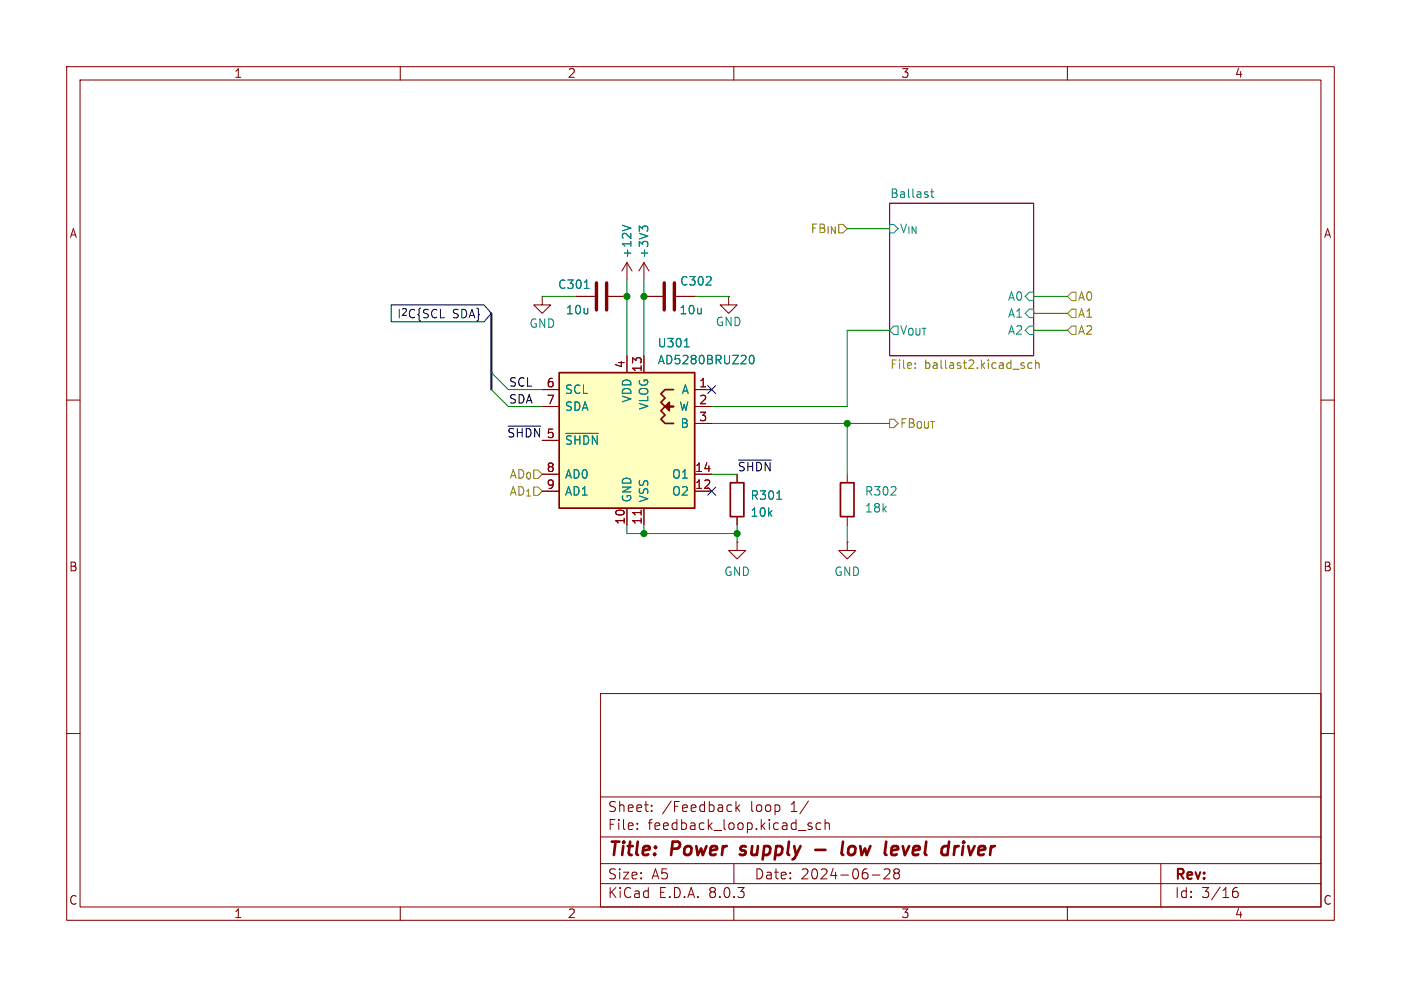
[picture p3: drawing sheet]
<svg xmlns="http://www.w3.org/2000/svg" width="210mm" height="148mm" viewBox="0 0 210 148" stroke-linecap="round" stroke-linejoin="round" font-family="sans-serif">
<g fill="none" stroke="#840000" stroke-width=".15">
<path d="M10 10h190v128h-190zM12 12h186v124h-186zM60 10v2M110 10v2M160 10v2M94 39.4l-.8 1.2M94 39.4v2.5M94 39.4l.7 1.2M10 60h2M96.5 44.5h2.8M101.3 44.5h2.8M198 60h2"/>
<path d="M110.5 71.1v1.3M110.5 77.5v1.2M10 110h2M90 104h108v32h-108zM90 119.5h108M198 110h2M60 136v2M90 132.5h108M90 129.5h108M90 125.5h108M95.5 124.2v.2M95.5 123.5v.1"/>
<path d="M97.7 121.5v.2M97.7 120.8v.1M110 136v2M110 129.5v3M110.3 120.2v1.5M110.5 121.1l.4 .6M110.9 120.7l-.6 .6M121.1 123.7l.1 .1 .3 .1 .2 .2-.2 .3-.4-.1M121.7 123.5l-.4-.1-.2 .2M123 123.5l-.4-.1-.3 .3v.4l.2 .2h.5M123.7 123.5a.37 .37 0 0 1 .6 .1v.8M123.7 122.9v1.5"/>
<path d="M130.8 131.2h1.1M132.5 130.4l.3-.1 .5 .1a.41 .41 0 0 1 0 .5l-.8 .9h.9M134.3 130.9l-.3-.3v-.2l.3-.1 .4 .1 .1 .2v.2l-.3 .1M134.3 130.9l-.3 .3v.3l.3 .3 .4-.1 .1-.2v-.4l-.3-.2M134.3 130.9h.2M160 136v2M174 129.5v6.5M184.8 133.9l.2-.2h.5l.1 .2v.4l-.3 .3h-.3l-.2-.3M185.5 133.1a.59 .59 0 0 0-.7 .6"/>
</g>
<path d="M110.9 128.1l.2 .1M111.1 127l-.1 .3 .1 .1M122.2 127.4h1.5M126.4 126.2l-.2 1.7 .2 .3M127.9 126.9a.62 .62 0 0 0-.7 .4v.7a.52 .52 0 0 0 .7 .1M134.4 126.9l.2 .1v.4l-1 .1M143.7 126.9l-.5 .2M144.4 126.9l-.2 1.3M144.5 126.2l-.1 .2M144.5 126.2l-.1 .1v.1M144.5 126.2v.1l-.1 .1" fill="none" stroke="#840000" stroke-width=".4"/>
<path d="M133.3 30.5h21.6v22.8h-21.6z" fill="none" stroke="#840084" stroke-width=".15"/>
<path d="M93.3 33.8l1.3 .4M133.3 33.7h.7l.6 .6-.6 .6h-.7zM139.5 28.8h.5M139.7 28.3v1.1l.3 .2M134 48.9h.6v1.3h-.6l-.7-.7zM154.3 46.4h.6v1.2h-.6l-.6-.6zM154.3 48.9h.6v1.3h-.6l-.6-.7zM154.3 43.8h.6v1.3h-.6l-.6-.6zM116.4 74.9h.8" fill="none" stroke="#008484" stroke-width=".15"/>
<path d="M137.2 55.1v.1M137.2 54.5v.1M153.4 54.8l.2 .2-.2 .2M153.4 54.4l.1 .1M154.7 54.5l-.4-.1-.2 .2v.4l.1 .2h.5M155.2 54.5l.2-.1 .3 .1 .1 .7M155.2 54v1.2" fill="none" stroke="#848400" stroke-width=".15"/>
<path d="M99.6 42.4v4.1M101.1 42.4v4.1" fill="none" stroke="#840000" stroke-width=".51"/>
<path d="M109.5 72.4h2v5.1h-2z" fill="none" stroke="#840000" stroke-width=".25"/>
<path d="M83.8 55.9h20.3v20.3h-20.3z" fill="#ffffc2"/>
<path d="M83.8 55.9h20.3v20.3h-20.3zM101 58.4h-1.3l-.6 .7 .6 .6-.6 .6 .6 .7-.6 .6 .6 .6-.6 .7 .6 .6h1.3M126 72.4h2v5.1h-2z" fill="none" stroke="#840000" stroke-width=".25"/>
<path d="M99.7 61l.6-.7v1.3l-.6-.6h1.3z" fill="#840000" stroke="#840000" stroke-width=".25"/>
<g fill="none" stroke="#840000" stroke-width=".15">
<path d="M96.5 39.4v2.5M96.5 39.4l-.7 1.2M96.5 39.4l.8 1.2M81.3 44.5v1.2h-1.3l1.3 1.3 1.2-1.3h-1.2M81.3 44.5h.1M81.3 58.4h2.5M86.4 44.5h2.8M91.2 44.5h2.8M94 53.3v2.6M96.5 53.3v2.6M96.5 44.5h2.8M101.3 44.5h2.8"/>
<path d="M104.1 58.4h2.6M109.2 44.5v1.2h1.3l-1.3 1.3-1.3-1.3h1.3M109.2 44.5h.1M81.3 73.7h2.5M81.3 71.1h2.5M81.3 61h2.5M81.3 66h2.5M94 76.2v2.5M96.1 76.5v.7M96.5 76.2v2.5M104.1 73.7h2.6M104.1 71.1h2.6"/>
<path d="M104.1 61h2.6M104.1 63.5h2.6M110.5 71.1v1.3M110.5 77.5v1.2M127 71.1v1.3M127 77.5v1.2M110.5 81.3v1.3h1.3l-1.3 1.2-1.3-1.2h1.3M110.5 81.3h.1M127 81.3v1.3h1.3l-1.3 1.2-1.3-1.2h1.3M127 81.3h.1"/>
</g>
<path d="M93.3 33.8l1.3 .4M96.3 34.3l-.5-.4v.8M96.3 34.1l.3-.2h.3l.2 .2M87.6 43.3h.7M102.6 52h.7M112.4 53.4l.2-.1a.68 .68 0 0 1 .5 .6 .68 .68 0 0 1-.5 .7l-.2-.2-.1-.3zM84.8 65h4.9M116.4 74.9h.8" fill="none" stroke="#008484" stroke-width=".15"/>
<path d="M89.4 42.4v4.1M90.9 42.4v4.1" fill="none" stroke="#840000" stroke-width=".51"/>
<path d="M160.7 46.4h.6v1.2h-.6l-.7-.6zM160.7 43.8h.6v1.3h-.6l-.7-.6zM160.7 48.9h.6v1.3h-.6l-.7-.7zM133.3 62.9h.7l.6 .6-.6 .6h-.7z" fill="none" stroke="#848400" stroke-width=".15"/>
<path d="M58.6 45.7h13.9l1.2 1.3-1.2 1.3h-13.9zM106.1 57.8l1.2 1.2M107.3 57.8l-1.2 1.2M106.1 73.1l1.2 1.2M107.3 73.1l-1.2 1.2" fill="none" stroke="#000084" stroke-width=".15"/>
<path d="M76.2 63.9h4.9M110.7 69h4.9" fill="none" stroke="#000" stroke-width=".15"/>
<path d="M73.7 47v11.4" fill="none" stroke="#000084" stroke-width=".3"/>
<g fill="none" stroke="#008400" stroke-width=".15">
<path d="M127 34.3h6.3M73.7 58.4l2.5 2.6h5.1M73.7 55.9l2.5 2.5h5.1M81.3 44.5h5.1M94 41.9v11.4M96.5 41.9v11.4M104.1 44.5h5.1M133.3 49.5h-6.3v11.5h-20.3M154.9 44.5h5.1M154.9 49.5h5.1M154.9 47h5.1M94 78.7v1.3h16.5"/>
<path d="M96.5 78.7v1.3M106.7 63.5h26.6M106.7 71.1h3.8M110.5 78.7v2.6M127 63.5v7.6M127 78.7v2.6"/>
</g>
<g fill="#008400" stroke="#008400" stroke-width=".15">
<circle cx="96.5" cy="80" r=".46"/>
<circle cx="110.5" cy="80" r=".46"/>
<circle cx="127" cy="63.5" r=".46"/>
<circle cx="96.5" cy="44.5" r=".46"/>
<circle cx="94" cy="44.5" r=".46"/>
</g>
<g font-size="2.8" fill="#840000">
<text x="91" y="128.9">Title:</text>
<text x="100.7" y="128.9">Power</text>
<text x="111.8" y="128.9">supply</text>
<text x="128.6" y="128.9">low</text>
<text x="135.9" y="128.9">level</text>
<text x="145.2" y="128.9">driver</text>
</g>
<g font-size="2.1" fill="#840000">
<text x="91" y="124.7">File:</text>
<text x="91" y="122">Sheet:</text>
<text x="97.1" y="124.7">feedback_loop.kicad_sch</text>
<text x="99.2" y="122">/Feedback</text>
<text x="112.5" y="122">loop</text>
<text x="118.7" y="122">1/</text>
<text x="91" y="134.9">KiCad</text>
<text x="91" y="132.1">Size:</text>
<text x="97.7" y="132.1">A5</text>
<text x="98.7" y="134.9">E.D.A.</text>
<text x="106.3" y="134.9">8.0.3</text>
<text x="113" y="132.1">Date:</text>
<text x="120" y="132.1">2024-06-28</text>
<text x="176" y="132.3">Rev:</text>
<text x="176" y="134.9">Id:</text>
<text x="180.1" y="134.9">3/16</text>
</g>
<g font-size="1.8" fill="#840000">
<text x="35" y="11.9">1</text>
<text x="85" y="11.9">2</text>
<text x="135" y="11.9">3</text>
<text x="185" y="11.9">4</text>
<text x="10.3" y="35.9">A</text>
<text x="198.4" y="35.9">A</text>
<text x="81.8" y="58.2">6</text>
<text x="93.7" y="55.3" transform="rotate(-90 93.7 55.3)">4</text>
<text x="96.3" y="55.9" transform="rotate(-90 96.3 55.9)">13</text>
<text x="104.7" y="58.2">1</text>
<text x="81.8" y="65.8">5</text>
<text x="81.8" y="60.7">7</text>
<text x="104.7" y="60.7">2</text>
<text x="104.7" y="63.2">3</text>
<text x="81.8" y="70.9">8</text>
<text x="104.1" y="70.9">14</text>
<text x="81.8" y="73.4">9</text>
<text x="104.1" y="73.4">12</text>
<text x="93.7" y="78.8" transform="rotate(-90 93.7 78.8)">10</text>
<text x="96.3" y="78.8" transform="rotate(-90 96.3 78.8)">11</text>
<text x="10.3" y="85.9">B</text>
<text x="198.3" y="85.9">B</text>
<text x="10.3" y="135.9">C</text>
<text x="35" y="137.9">1</text>
<text x="85" y="137.9">2</text>
<text x="135" y="137.9">3</text>
<text x="185" y="137.9">4</text>
<text x="198.3" y="135.9">C</text>
</g>
<g font-size="1.8" fill="#008484">
<text x="133.3" y="29.8">Ballast</text>
<text x="134.8" y="35.2">V_{IN}</text>
<text x="94.8" y="38.8" transform="rotate(-90 94.8 38.8)">+12V</text>
<text x="97.4" y="38.8" transform="rotate(-90 97.4 38.8)">+3V3</text>
<text x="83.6" y="43.5">C301</text>
<text x="84.7" y="47.3">10u</text>
<text x="101.7" y="47.3">10u</text>
<text x="101.8" y="43">C302</text>
<text x="151" y="47.9">A1</text>
<text x="151" y="45.3">A0</text>
<text x="79.3" y="49.4">GND</text>
<text x="98.5" y="52.3">U301</text>
<text x="107.2" y="49.1">GND</text>
<text x="134.8" y="50.4">V_{OUT}</text>
<text x="151" y="50.4">A2</text>
<text x="84.6" y="59.3">SCL</text>
<text x="98.5" y="54.8">AD5280BRUZ20</text>
<text x="102.1" y="59.3">A</text>
<text x="84.6" y="61.8">SDA</text>
<text x="94.8" y="60.5" transform="rotate(-90 94.8 60.5)">VDD</text>
<text x="97.4" y="61.6" transform="rotate(-90 97.4 61.6)">VLOG</text>
<text x="101.7" y="61.8">W</text>
<text x="101.9" y="64.4">B</text>
<text x="84.6" y="66.9">~{SHDN}</text>
<text x="84.6" y="72">AD0</text>
<text x="100.6" y="72">O1</text>
<text x="84.6" y="74.5">AD1</text>
<text x="94.8" y="75.4" transform="rotate(-90 94.8 75.4)">GND</text>
<text x="97.4" y="75.4" transform="rotate(-90 97.4 75.4)">VSS</text>
<text x="100.6" y="74.5">O2</text>
<text x="112.4" y="75.2">R301</text>
<text x="112.4" y="77.7">10k</text>
<text x="129.5" y="74.5">R302</text>
<text x="129.5" y="77.1">18k</text>
<text x="108.5" y="86.6">GND</text>
<text x="125" y="86.6">GND</text>
</g>
<g font-size="1.8" fill="#848400">
<text x="121.4" y="35.2">FB_{IN}</text>
<text x="161.5" y="47.9">A1</text>
<text x="161.5" y="45.3">A0</text>
<text x="161.5" y="50.4">A2</text>
<text x="133.3" y="55.7">File:</text>
<text x="138.6" y="55.7">ballast2.kicad_sch</text>
<text x="134.8" y="64.4">FB_{OUT}</text>
<text x="76.2" y="72">AD_{0}</text>
<text x="76.2" y="74.5">AD_{1}</text>
</g>
<text font-size="1.8" fill="#000084" x="59.4" y="47.9">I^{2}C{SCLSDA}</text>
<g font-size="1.8">
<text x="76.2" y="58.1">SCL</text>
<text x="75.9" y="65.7">~{SHDN}</text>
<text x="76.2" y="60.6">SDA</text>
<text x="110.5" y="70.8">~{SHDN}</text>
</g>
</svg>
